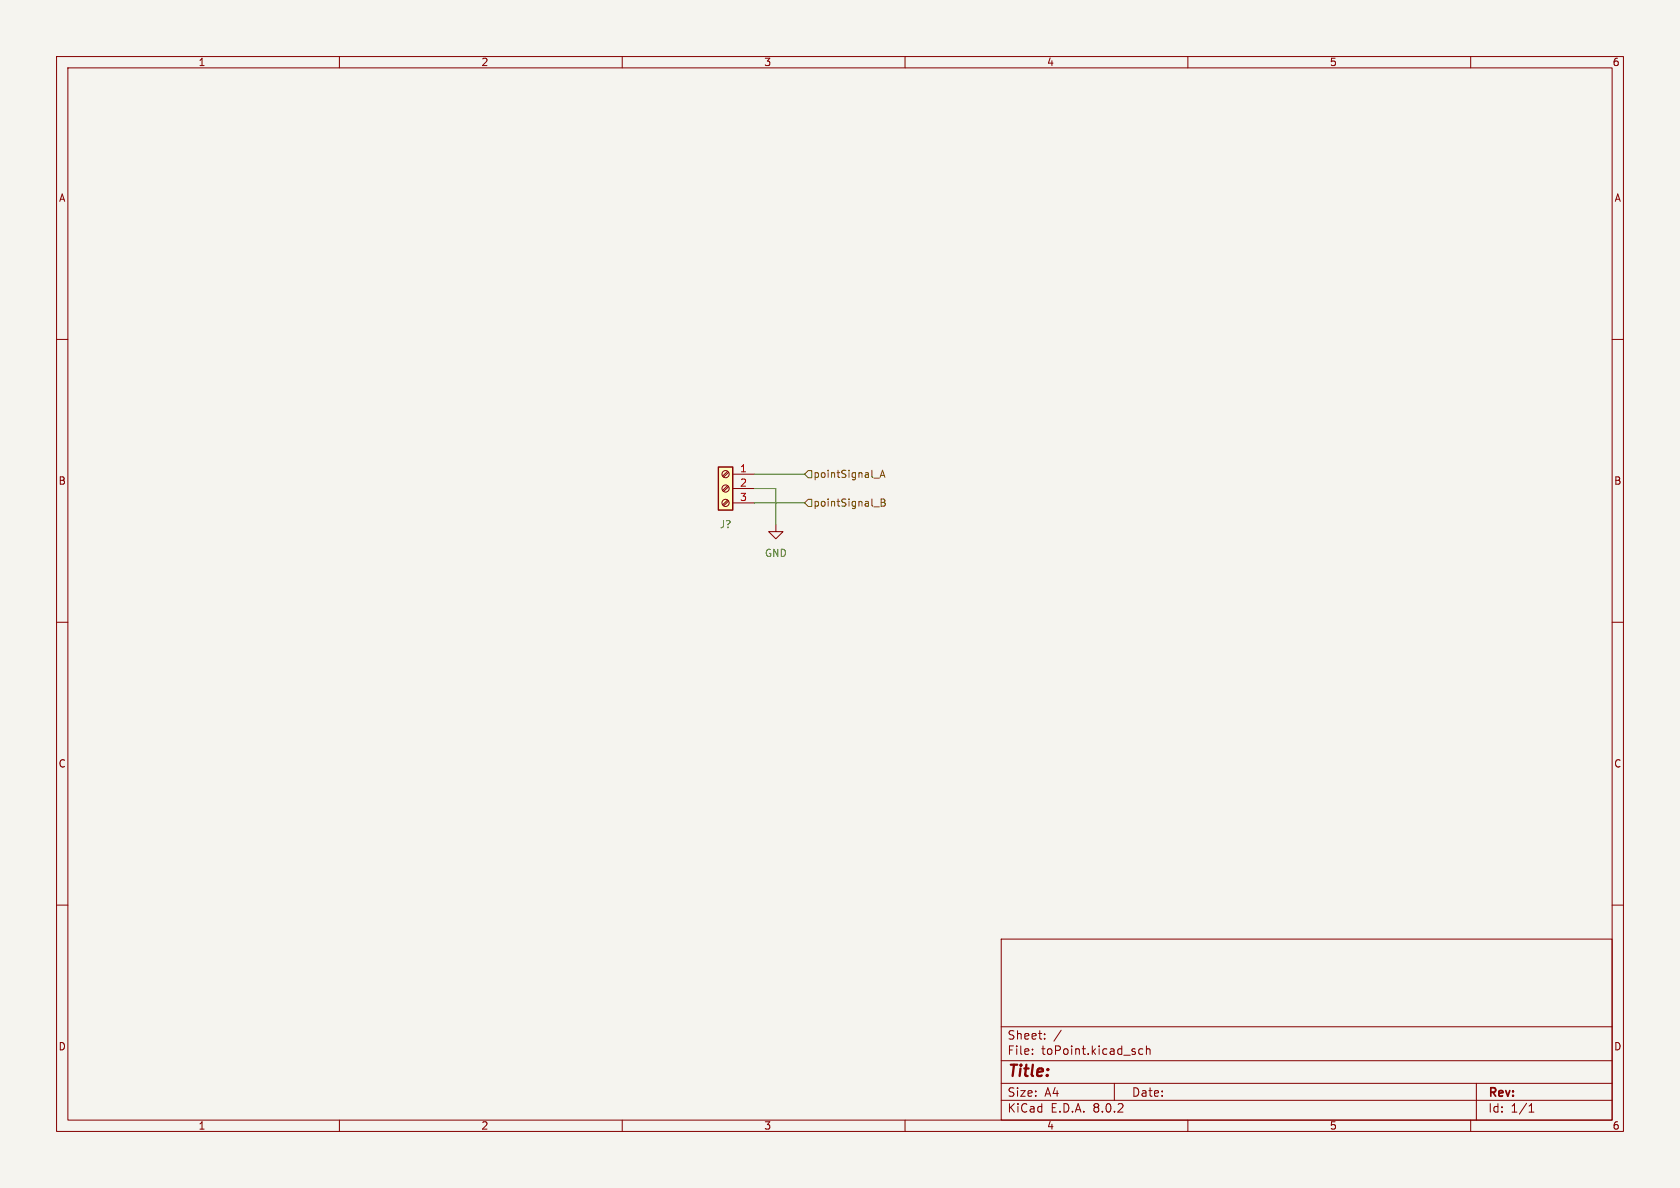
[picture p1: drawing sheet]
<svg xmlns="http://www.w3.org/2000/svg" width="297mm" height="210mm" viewBox="0 0 297 210" stroke-linecap="round" stroke-linejoin="round" font-family="sans-serif">
<path d="M0 0h297v210h-297z" fill="#f5f4ef" stroke="#f5f4ef" stroke-width=".18"/>
<g fill="none" stroke="#840000" stroke-width=".18">
<path d="M10 10h277v190h-277zM12 12h273v186h-273zM60 10v2M110 10v2M160 10v2M210 10v2M260 10v2M10 60h2M285 60h2M137.2 92.7v1.3h1.2l-1.2 1.3-1.3-1.3h1.3M10 110h2M285 110h2"/>
<path d="M10 160h2M285 160h2M177 166h108v32h-108zM60 198v2M110 198v2M160 198v2M177 194.5h108M177 191.5h108M177 187.5h108M177 181.5h108M182.5 186.3v.1M182.5 185.5v.1"/>
<path d="M184.7 183.6v.1M184.7 182.8v.1M187.6 182.1l-1.3 2M197 191.5v3M202 185.5l-.4-.1-.3 .3v.4l.2 .2h.5M202.7 185.5l.2-.1 .3 .1 .1 .9M202.7 184.9v1.5M210 198v2M260 198v2M261 191.5v6.5M270.3 196.6h.9M270.3 195.5l.4-.4v1.5"/>
</g>
<path d="M127 82.6h2.5v7.6h-2.5z" fill="#ffffc2"/>
<path d="M127 82.6h2.5v7.6h-2.5z" fill="none" stroke="#840000" stroke-width=".25"/>
<g fill="none" stroke="#840000" stroke-width=".18">
<path d="M128.6 88.4l-.8 .8M128.6 85.9l-.8 .8M128.6 83.3l-.8 .9M128.8 88.6l-.9 .8M128.8 86l-.9 .9M128.8 83.5l-.9 .8M129.5 83.8h3.8M129.5 86.4h3.8M129.5 88.9h3.8"/>
<circle cx="128.3" cy="86.4" r=".63"/>
<circle cx="128.3" cy="83.8" r=".63"/>
<circle cx="128.3" cy="88.9" r=".63"/>
</g>
<path d="M142.9 83.2h.6v1.3h-.6l-.7-.7zM142.9 88.3h.6v1.2h-.6l-.7-.6zM154.5 84.5h1M154.5 89.6h1M155.6 84.4l.4-1.3 .4 1.3M155.7 84h.6M155.8 88.2h.4l.2 .3-.2 .3 .2 .1 .1 .3-.2 .3h-.5zM155.8 88.8h.4" fill="none" stroke="#725600" stroke-width=".18"/>
<path d="M133.3 86.4h3.9v6.3M133.3 83.8h8.9M133.3 88.9h8.9" fill="none" stroke="#009600" stroke-width=".18"/>
<text font-size="2.8" fill="#840000" x="178" y="190.9">Title:</text>
<g font-size="2.1" fill="#840000">
<text x="178" y="184">Sheet:</text>
<text x="178" y="186.7">File:</text>
<text x="184.1" y="186.7">toPoint.kicad_sch</text>
<text x="178" y="196.9">KiCad</text>
<text x="178" y="194.1">Size:</text>
<text x="184.7" y="194.1">A4</text>
<text x="185.7" y="196.9">E.D.A.</text>
<text x="193.3" y="196.9">8.0.2</text>
<text x="200" y="194.1">Date:</text>
<text x="263" y="194.3">Rev:</text>
<text x="263" y="196.9">Id:</text>
<text x="267.1" y="196.9">1/1</text>
</g>
<g font-size="1.8" fill="#840000">
<text x="35" y="11.9">1</text>
<text x="85" y="11.9">2</text>
<text x="135" y="11.9">3</text>
<text x="185" y="11.9">4</text>
<text x="235" y="11.9">5</text>
<text x="285" y="11.9">6</text>
<text x="10.3" y="35.9">A</text>
<text x="285.3" y="35.9">A</text>
<text x="10.3" y="85.9">B</text>
<text x="285.3" y="85.9">B</text>
<text x="10.3" y="135.9">C</text>
<text x="285.3" y="135.9">C</text>
<text x="10.3" y="185.9">D</text>
<text x="285.3" y="185.9">D</text>
<text x="35" y="199.9">1</text>
<text x="85" y="199.9">2</text>
<text x="135" y="199.9">3</text>
<text x="185" y="199.9">4</text>
<text x="235" y="199.9">5</text>
<text x="285" y="199.9">6</text>
</g>
<g font-size="1.8" fill="#a90000">
<text x="130.7" y="83.6">1</text>
<text x="130.7" y="86.1">2</text>
<text x="130.7" y="88.6">3</text>
</g>
<g font-size="1.8" fill="#725600">
<text x="143.7" y="84.7">pointSignal_A</text>
<text x="143.7" y="89.8">pointSignal_B</text>
</g>
<g font-size="1.8" fill="#006464">
<text x="127.1" y="93.6">J?</text>
<text x="135.1" y="98.7">GND</text>
</g>
</svg>
